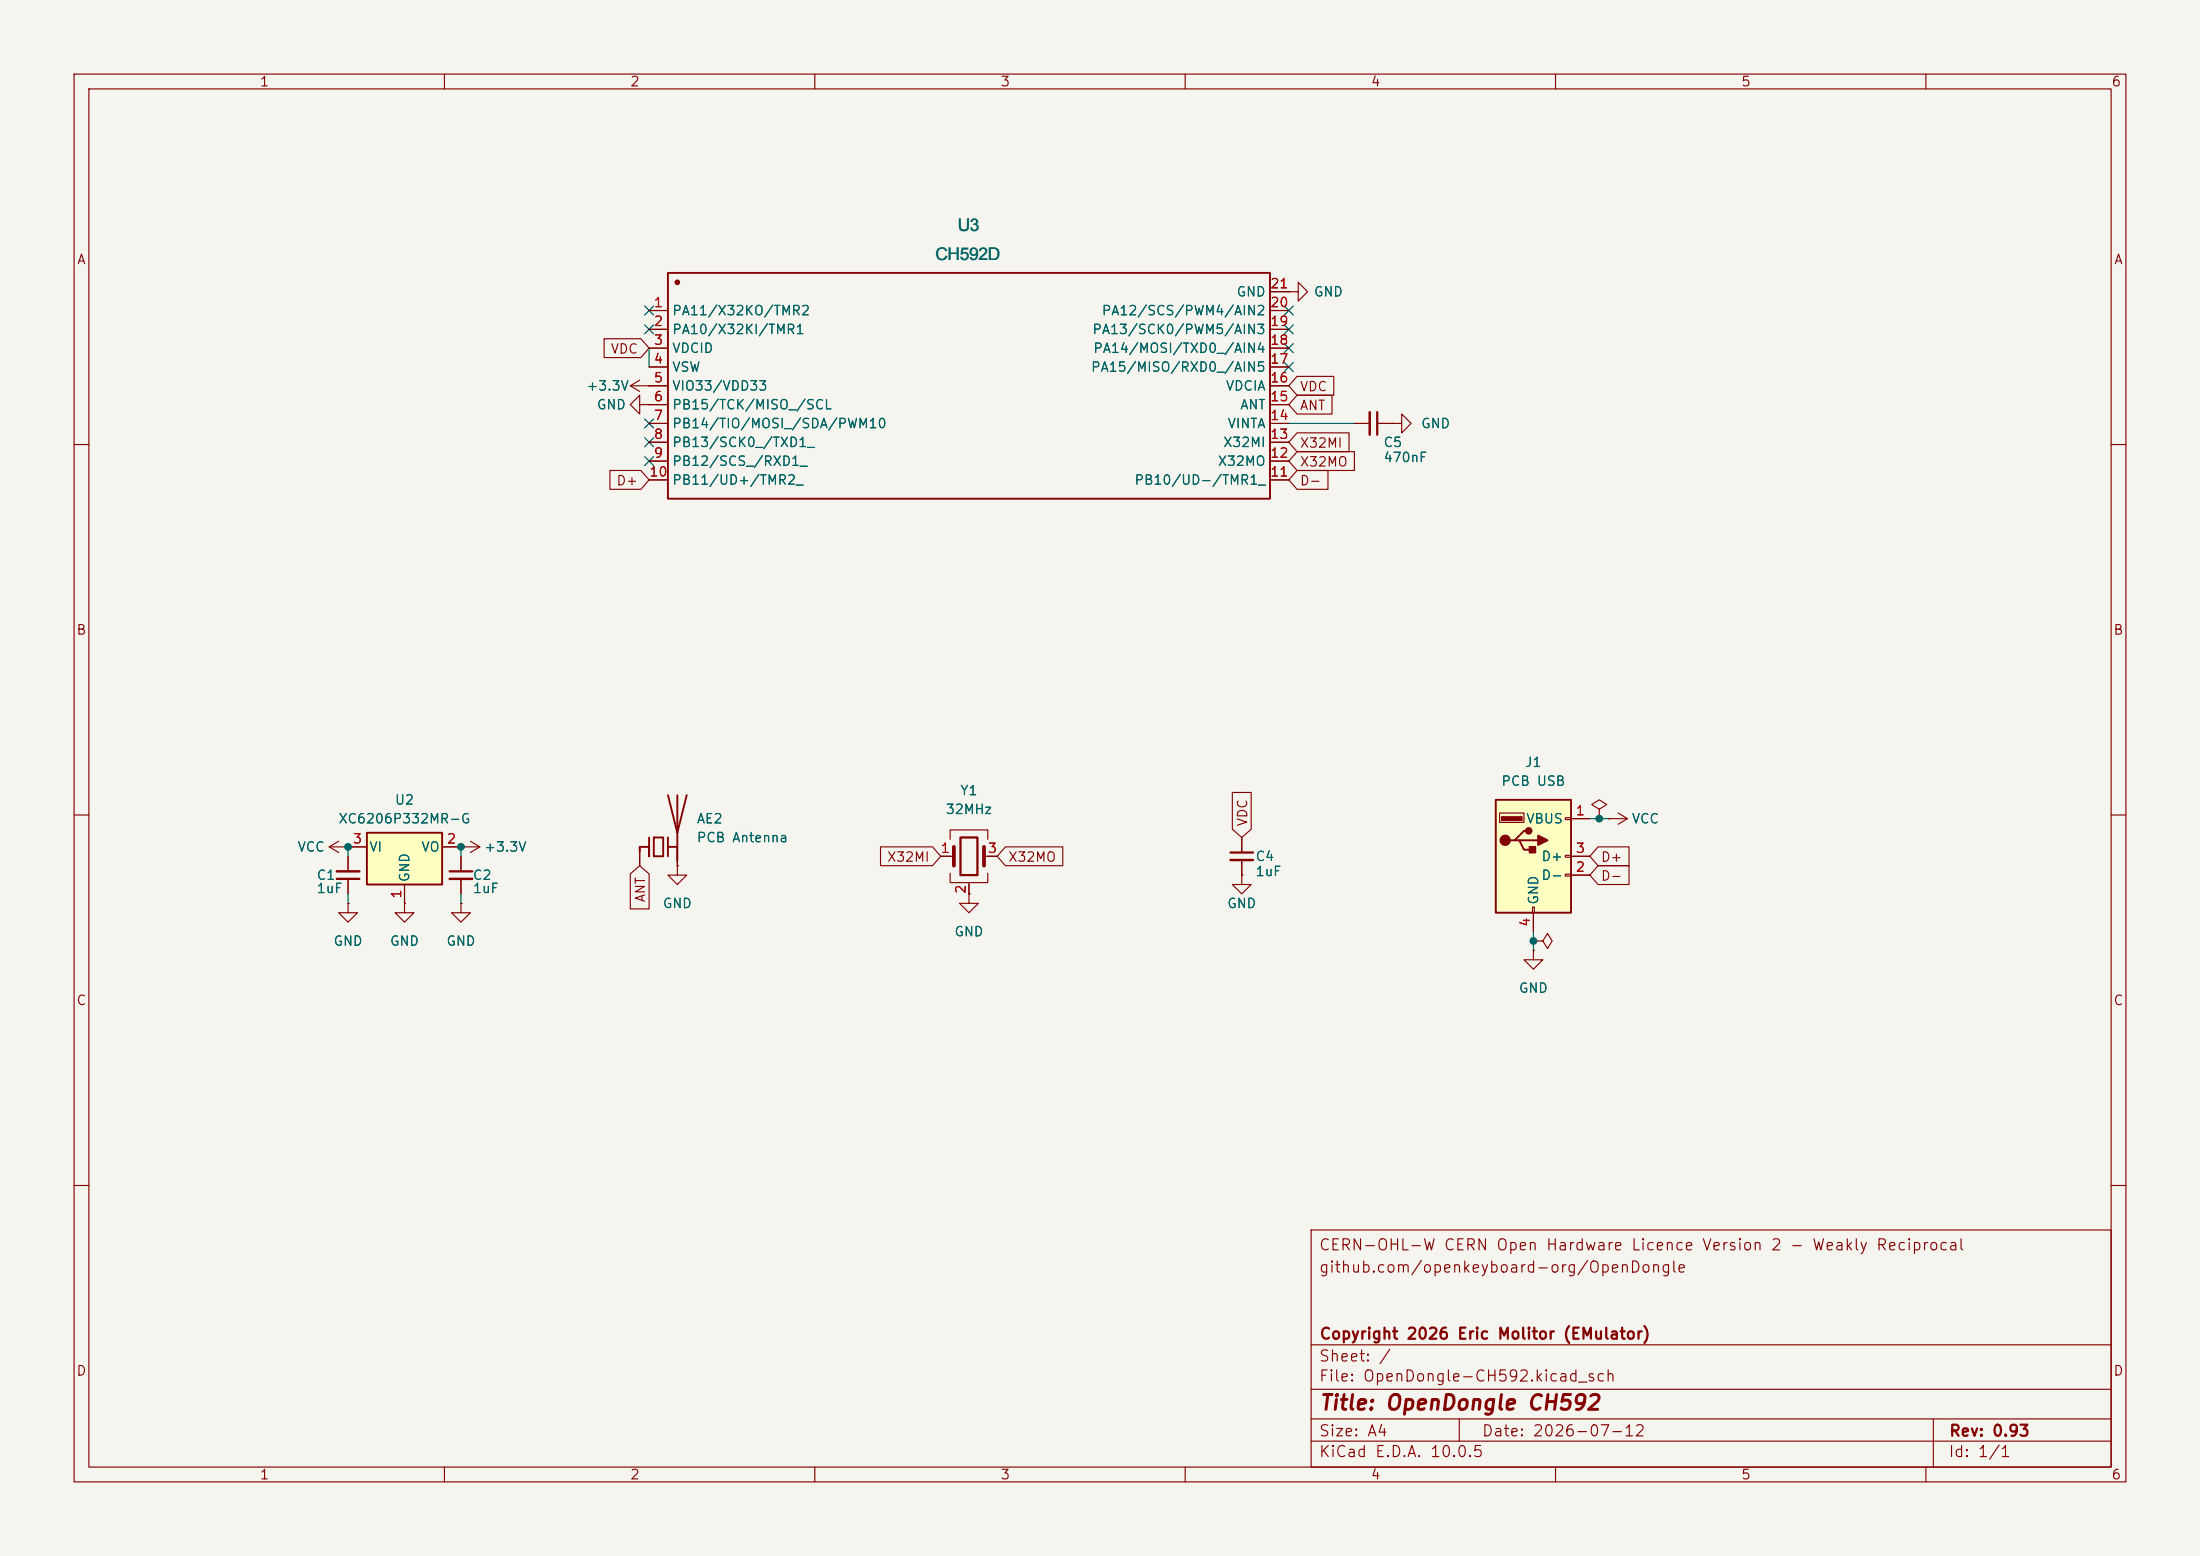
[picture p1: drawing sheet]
<svg xmlns="http://www.w3.org/2000/svg" width="297mm" height="210mm" viewBox="0 0 297 210" stroke-linecap="round" stroke-linejoin="round" font-family="sans-serif">
<path d="M0 0h297v210h-297z" fill="#f5f4ef" stroke="#f5f4ef" stroke-width=".14"/>
<g fill="none" stroke="#840000" stroke-width=".15">
<path d="M10 10h277v190h-277zM12 12h273v186h-273zM60 10v2M110 10v2M160 10v2M210 10v2M260 10v2M171.4 39.4h2.6M174 39.4h1.3v-1.3l1.2 1.3-1.2 1.2v-1.2M174 39.4h.1M85.1 52.1l1.3 .7M85.1 52.1h5.1"/>
<path d="M86.4 54.6v-1.3l-1.3 1.3 1.3 1.3v-1.3h1.2M86.4 51.3l-1.3 .8M87.6 52.1h.1M87.6 54.6h.1M87.6 57.2h2.6M87.6 41.9h2.6M87.6 44.5h2.6M87.6 47h2.6M87.6 49.5h2.6M87.6 54.6h2.6M87.6 59.7h2.6M171.4 57.2h2.6"/>
<path d="M171.4 52.1h2.6M171.4 41.9h2.6M171.4 44.5h2.6M171.4 47h2.6M171.4 49.5h2.6M171.4 54.6h2.6M171.4 59.7h2.6M182.9 57.2h2M185.9 57.2h2.1M10 60h2M87.6 62.2h2.6M87.6 64.8h2.6"/>
<path d="M171.4 62.2h2.6M171.4 64.8h2.6M285 60h2M10 110h2M44.4 114.3l1.3 .8M44.4 114.3h2.6M45.7 113.5l-1.3 .8M47 114.3h.1M47 115.6v2M47 118.6v2.1M86.4 114.3v2.5M91.4 116.8v1.3h1.3l-1.3 1.3-1.2-1.3h1.2"/>
<path d="M91.4 116.8h.1M91.4 114.3v2.5M127 115.6h1.8M128.3 113.3v-1.3h5v1.3M128.3 117.9v1.2h5v-1.2M130.8 119.1v1.6M132.8 115.6h1.8M167.6 118.1v1.3h1.3l-1.3 1.3-1.2-1.3h1.2M167.6 118.1h.1M167.6 113v2.1M167.6 116.1v2M285 110h2"/>
<path d="M130.8 120.7v1.2h1.3l-1.3 1.3-1.3-1.3h1.3M130.8 120.7h.1M207 127h1.3l.6-1 .6 1-.6 1-.6-1M207 127h.1M207 128.3v1.2h1.3l-1.3 1.3-1.3-1.3h1.3M207 128.3h.1M10 160h2M177 166h108v32h-108zM285 160h2M60 198v2M110 198v2M160 198v2"/>
<path d="M177 194.5h108M177 191.5h108M177 187.5h108M177 181.5h108M197 191.5v3M210 198v2M260 198v2M261 191.5v6.5"/>
</g>
<path d="M185.9 55.6v3.1M45.5 118.6h3M129.7 113h2.3v5.1h-2.3zM166.1 115.1h3.1" fill="none" stroke="#840000" stroke-width=".3"/>
<path d="M184.9 55.6v3.1M45.5 117.6h3M166.1 116.1h3.1" fill="none" stroke="#840000" stroke-width=".33"/>
<path d="M90.2 36.8h81.2v30.5h-81.2zM87.6 113v2.6v-1.3h-1.2v.6M88.3 113h1.2v2.6h-1.2zM90.2 107.3l1.2 5.1 1.3-5.1M90.2 114.3h1.2M90.2 113v2.6M91.4 107.3v8.9" fill="none" stroke="#840000" stroke-width=".25"/>
<path d="M128.8 114.3v2.5M132.8 114.3v2.5" fill="none" stroke="#840000" stroke-width=".51"/>
<circle cx="91.4" cy="38.1" r=".25" fill="#840000" stroke="#840000" stroke-width=".25"/>
<path d="M201.9 108h10.2v15.2h-10.2z" fill="#ffffc2"/>
<path d="M201.9 108h10.2v15.2h-10.2zM204.5 113.4h.6l.6 1.3h1.3M205.1 113.4h2.5M206.4 112.1h-.7l-1.2 1.3h-.7" fill="none" stroke="#840000" stroke-width=".25"/>
<g fill="#840000" stroke="#840000" stroke-width=".25">
<path d="M206.5 114.3h.8v.8h-.8z"/>
<path d="M207.6 112.8l1.3 .6-1.3 .6z"/>
<circle cx="203.2" cy="113.4" r=".63"/>
<circle cx="206.4" cy="112.1" r=".38"/>
</g>
<path d="M202.7 110.2h2.8v.5h-2.8z" fill="#840000" stroke="#840000" stroke-width=".15"/>
<g fill="none" stroke="#840000" stroke-width=".15">
<path d="M188 57.2h1.2v-1.3l1.3 1.3-1.3 1.2v-1.2M188 57.2h.1M62.2 114.3h.1M62.2 115.6v2M62.2 118.6v2.1M62.2 114.3h2.6M63.5 113.5l1.3 .8M64.8 114.3l-1.3 .8M202.4 109.7h3.3v1.3h-3.3zM211.3 110.4h.8v.2h-.8zM211.3 115.4h.8v.3h-.8zM211.3 118h.8v.2h-.8z"/>
<path d="M212.1 110.5h2.5M212.1 118.1h2.5M212.1 115.6h2.5M206.9 122.4h.2v.8h-.2zM207 123.2v2.5"/>
</g>
<path d="M60.7 117.6h3.1" fill="none" stroke="#840000" stroke-width=".3"/>
<path d="M60.7 118.6h3.1" fill="none" stroke="#840000" stroke-width=".33"/>
<path d="M49.5 112.4h10.2v7h-10.2z" fill="#ffffc2"/>
<path d="M49.5 112.4h10.2v7h-10.2z" fill="none" stroke="#840000" stroke-width=".25"/>
<g fill="none" stroke="#840000" stroke-width=".15">
<path d="M171.4 39.4h2.6M174 39.4h.1M81.6 45.7h4.9l1.1 1.3-1.1 1.3h-4.9zM87.6 52.1h.1M87.6 54.6h.1M87.6 41.9h2.6M87.6 44.5h2.6M87.6 47h2.6M87.6 49.5h2.6M87.6 52.1h2.6M87.6 54.6h2.6M87.6 57.2h2.6"/>
<path d="M87.6 59.7h2.6M171.4 41.9h2.6M171.4 44.5h2.6M171.4 47h2.6M171.4 49.5h2.6M171.4 52.1h2.6M171.4 54.6h2.6M171.4 57.2h2.6M171.4 59.7h2.6M175.1 53.3h4.7v2.6h-4.7l-1.1-1.3zM175.1 50.8h5v2.5h-5l-1.1-1.2zM175.1 58.4h7v2.6h-7l-1.1-1.3z"/>
<path d="M182.9 57.2h2M185.9 57.2h2.1M188 57.2h.1M82.3 63.5h4.2l1.1 1.3-1.1 1.2h-4.2zM87.6 62.2h2.6M87.6 64.8h2.6M171.4 62.2h2.6M171.4 64.8h2.6M175.1 63.5h4.2v2.5h-4.2l-1.1-1.2zM175.1 61h7.7v2.5h-7.7l-1.1-1.3zM47 114.3h.1M47 114.3h2.5"/>
<path d="M47 115.6v2M47 118.6v2.1M54.6 119.4v2.5M59.7 114.3h2.5M62.2 114.3h.1M62.2 115.6v2M62.2 118.6v2.1M85.1 118l1.3-1.2 1.2 1.2v4.7h-2.5zM86.4 114.3v2.5M91.4 116.8h.1M91.4 114.3v2.5M118.9 114.3h7l1.1 1.3-1.1 1.2h-7z"/>
<path d="M127 115.6h1.3M130.8 119.4v1.3M133.3 115.6h1.3M135.7 114.3h7.8v2.5h-7.8l-1.1-1.2zM166.4 107h2.5v4.9l-1.3 1.1-1.2-1.1zM167.6 118.1h.1M167.6 113v2.1M167.6 116.1v2M212.1 110.5h2.5M212.1 118.1h2.5M212.1 115.6h2.5M215.7 116.8h4.2v2.6h-4.2l-1.1-1.3z"/>
<path d="M215.7 114.3h4.2v2.5h-4.2l-1.1-1.2zM215.9 109.2l1-.6-1-.6-1 .6 1 .6v1.3M215.9 110.5h.1M217.2 110.5h.1M217.2 110.5h2.5M218.4 109.7l1.3 .8M219.7 110.5l-1.3 .8M47 121.9v1.3h1.3l-1.3 1.3-1.3-1.3h1.3M47 121.9h.1M54.6 121.9v1.3h1.3l-1.3 1.3-1.3-1.3h1.3M54.6 121.9h.1M62.2 121.9v1.3h1.3l-1.3 1.3-1.2-1.3h1.2"/>
<path d="M62.2 121.9h.1M130.8 120.7h.1M207 128.3h.1M207 127h.1M207 123.2v2.5"/>
</g>
<path d="M87.6 47v2.5M174 57.2h8.9M47 114.3v1.3M62.2 114.3v1.3M214.6 110.5h2.6M47 120.7v1.2M62.2 120.7v1.2M207 125.7v2.6" fill="none" stroke="#009600" stroke-width=".15"/>
<g fill="none" stroke="#000084" stroke-width=".15">
<path d="M87 59.1l1.2 1.2M87 56.5l1.2 1.3M87 43.8l1.2 1.3M87 41.3l1.2 1.2M88.2 59.1l-1.2 1.2M88.2 56.5l-1.2 1.3M88.2 43.8l-1.2 1.3M88.2 41.3l-1.2 1.2M173.4 41.3l1.2 1.2M173.4 46.4l1.2 1.2M173.4 48.9l1.2 1.2M173.4 43.8l1.2 1.3"/>
<path d="M174.6 41.3l-1.2 1.2M174.6 46.4l-1.2 1.2M174.6 48.9l-1.2 1.2M174.6 43.8l-1.2 1.3M87 61.6l1.2 1.2M88.2 61.6l-1.2 1.2"/>
</g>
<g fill="#009600" stroke="#009600" stroke-width=".14">
<circle cx="47" cy="114.3" r=".46"/>
<circle cx="62.2" cy="114.3" r=".46"/>
<circle cx="207" cy="127" r=".46"/>
<circle cx="215.9" cy="110.5" r=".46"/>
</g>
<g font-size="2.4" fill="#006464">
<text x="126.3" y="35">CH592D</text>
<text x="129.3" y="31.2">U3</text>
</g>
<text font-size="2" fill="#840000" x="178" y="190.8">Title: OpenDongle CH592</text>
<g font-size="1.5" fill="#840000">
<text x="178" y="172.1">github.com/openkeyboard-org/OpenDongle</text>
<text x="178" y="169.1">CERN-OHL-W CERN Open Hardware Licence Version 2 - Weakly Reciprocal</text>
<text x="178" y="184.1">Sheet: /</text>
<text x="178" y="181.1">Copyright 2026 Eric Molitor (EMulator)</text>
<text x="178" y="186.8">File: OpenDongle-CH592.kicad_sch</text>
<text x="178" y="197">KiCad E.D.A. 10.0.5</text>
<text x="178" y="194.2">Size: A4</text>
<text x="200" y="194.2">Date: 2026-07-12</text>
<text x="263" y="197">Id: 1/1</text>
<text x="263" y="194.2">Rev: 0.93</text>
</g>
<g font-size="1.3" fill="#840000">
<text x="35" y="12">1</text>
<text x="85" y="12">2</text>
<text x="135" y="12">3</text>
<text x="185" y="12">4</text>
<text x="235" y="12">5</text>
<text x="285" y="12">6</text>
<text x="10.3" y="36">A</text>
<text x="285.3" y="36">A</text>
<text x="82.3" y="48">VDC</text>
<text x="175.4" y="53.1">VDC</text>
<text x="175.4" y="55.7">ANT</text>
<text x="83.1" y="65.8">D+</text>
<text x="175.4" y="65.8">D-</text>
<text x="175.4" y="63.3">X32MO</text>
<text x="175.4" y="60.7">X32MI</text>
<text x="10.2" y="86">B</text>
<text x="285.2" y="86">B</text>
<text x="168.7" y="111.6" transform="rotate(-90 168.7 111.6)">VDC</text>
<text x="119.7" y="116.6">X32MI</text>
<text x="136" y="116.6">X32MO</text>
<text x="216" y="119.2">D-</text>
<text x="216" y="116.6">D+</text>
<text x="87.4" y="121.9" transform="rotate(-90 87.4 121.9)">ANT</text>
<text x="10.2" y="136">C</text>
<text x="285.2" y="136">C</text>
<text x="10.2" y="186">D</text>
<text x="285.2" y="186">D</text>
<text x="35" y="200">1</text>
<text x="85" y="200">2</text>
<text x="135" y="200">3</text>
<text x="185" y="200">4</text>
<text x="235" y="200">5</text>
<text x="285" y="200">6</text>
</g>
<g font-size="1.3" fill="#a90000">
<text x="88.2" y="41.8">1</text>
<text x="171.4" y="41.8">20</text>
<text x="171.4" y="39.2">21</text>
<text x="88.2" y="44.3">2</text>
<text x="88.2" y="46.9">3</text>
<text x="171.4" y="46.9">18</text>
<text x="171.4" y="44.3">19</text>
<text x="88.2" y="49.4">4</text>
<text x="88.2" y="51.9">5</text>
<text x="171.4" y="51.9">16</text>
<text x="171.4" y="49.4">17</text>
<text x="88.2" y="54.5">6</text>
<text x="88.2" y="57">7</text>
<text x="88.2" y="59.6">8</text>
<text x="171.4" y="59.6">13</text>
<text x="171.4" y="57">14</text>
<text x="171.4" y="54.5">15</text>
<text x="87.6" y="64.6">10</text>
<text x="88.2" y="62.1">9</text>
<text x="171.4" y="64.6">11</text>
<text x="171.4" y="62.1">12</text>
<text x="212.6" y="110.4">1</text>
<text x="47.5" y="114.2">3</text>
<text x="60.2" y="114.2">2</text>
<text x="126.9" y="115.4">1</text>
<text x="133.3" y="115.4">3</text>
<text x="212.6" y="118">2</text>
<text x="212.6" y="115.4">3</text>
<text x="54.5" y="121.4" transform="rotate(-90 54.5 121.4)">1</text>
<text x="130.7" y="120.7" transform="rotate(-90 130.7 120.7)">2</text>
<text x="206.9" y="125.2" transform="rotate(-90 206.9 125.2)">4</text>
</g>
<g font-size="1.3" fill="#006464">
<text x="166.8" y="40.3">GND</text>
<text x="177.3" y="40.3">GND</text>
<text x="90.7" y="42.9">PA11/X32KO/TMR2</text>
<text x="90.7" y="45.4">PA10/X32KI/TMR1</text>
<text x="90.7" y="48">VDCID</text>
<text x="147.4" y="45.4">PA13/SCK0/PWM5/AIN3</text>
<text x="147.5" y="48">PA14/MOSI/TXD0_/AIN4</text>
<text x="148.6" y="42.9">PA12/SCS/PWM4/AIN2</text>
<text x="79.1" y="53">+3.3V</text>
<text x="90.7" y="50.5">VSW</text>
<text x="90.7" y="53">VIO33/VDD33</text>
<text x="147.2" y="50.5">PA15/MISO/RXD0_/AIN5</text>
<text x="165.4" y="53">VDCIA</text>
<text x="80.5" y="55.6">GND</text>
<text x="90.7" y="55.6">PB15/TCK/MISO_/SCL</text>
<text x="90.7" y="58.1">PB14/TIO/MOSI_/SDA/PWM10</text>
<text x="165.6" y="58.1">VINTA</text>
<text x="167.3" y="55.6">ANT</text>
<text x="191.8" y="58.1">GND</text>
<text x="90.7" y="60.7">PB13/SCK0_/TXD1_</text>
<text x="90.7" y="63.2">PB12/SCS_/RXD1_</text>
<text x="90.7" y="65.7">PB11/UD+/TMR2_</text>
<text x="153.1" y="65.7">PB10/UD-/TMR1_</text>
<text x="164.3" y="63.2">X32MO</text>
<text x="165" y="60.7">X32MI</text>
<text x="186.7" y="60.7">C5</text>
<text x="186.7" y="62.7">470nF</text>
<text x="129.5" y="107.6">Y1</text>
<text x="202.6" y="106.4">PCB USB</text>
<text x="205.8" y="103.8">J1</text>
<text x="45.6" y="111.5">XC6206P332MR-G</text>
<text x="53.2" y="108.9">U2</text>
<text x="94" y="111.5">AE2</text>
<text x="94" y="114">PCB Antenna</text>
<text x="127.6" y="110.2">32MHz</text>
<text x="205.9" y="111.5">VBUS</text>
<text x="220.2" y="111.5">VCC</text>
<text x="40.1" y="115.3">VCC</text>
<text x="42.7" y="119.1">C1</text>
<text x="49.8" y="115.3">VI</text>
<text x="55.6" y="119.2" transform="rotate(-90 55.6 119.2)">GND</text>
<text x="56.8" y="115.3">VO</text>
<text x="63.7" y="119.1">C2</text>
<text x="65.3" y="115.3">+3.3V</text>
<text x="169.4" y="116.5">C4</text>
<text x="169.4" y="118.6">1uF</text>
<text x="208" y="119.1">D-</text>
<text x="208" y="116.5">D+</text>
<text x="42.7" y="120.9">1uF</text>
<text x="63.7" y="120.9">1uF</text>
<text x="89.4" y="122.9">GND</text>
<text x="165.6" y="122.9">GND</text>
<text x="208" y="122.2" transform="rotate(-90 208 122.2)">GND</text>
<text x="44.9" y="128">GND</text>
<text x="52.5" y="128">GND</text>
<text x="60.2" y="128">GND</text>
<text x="128.7" y="126.7">GND</text>
<text x="204.9" y="134.3">GND</text>
</g>
</svg>
